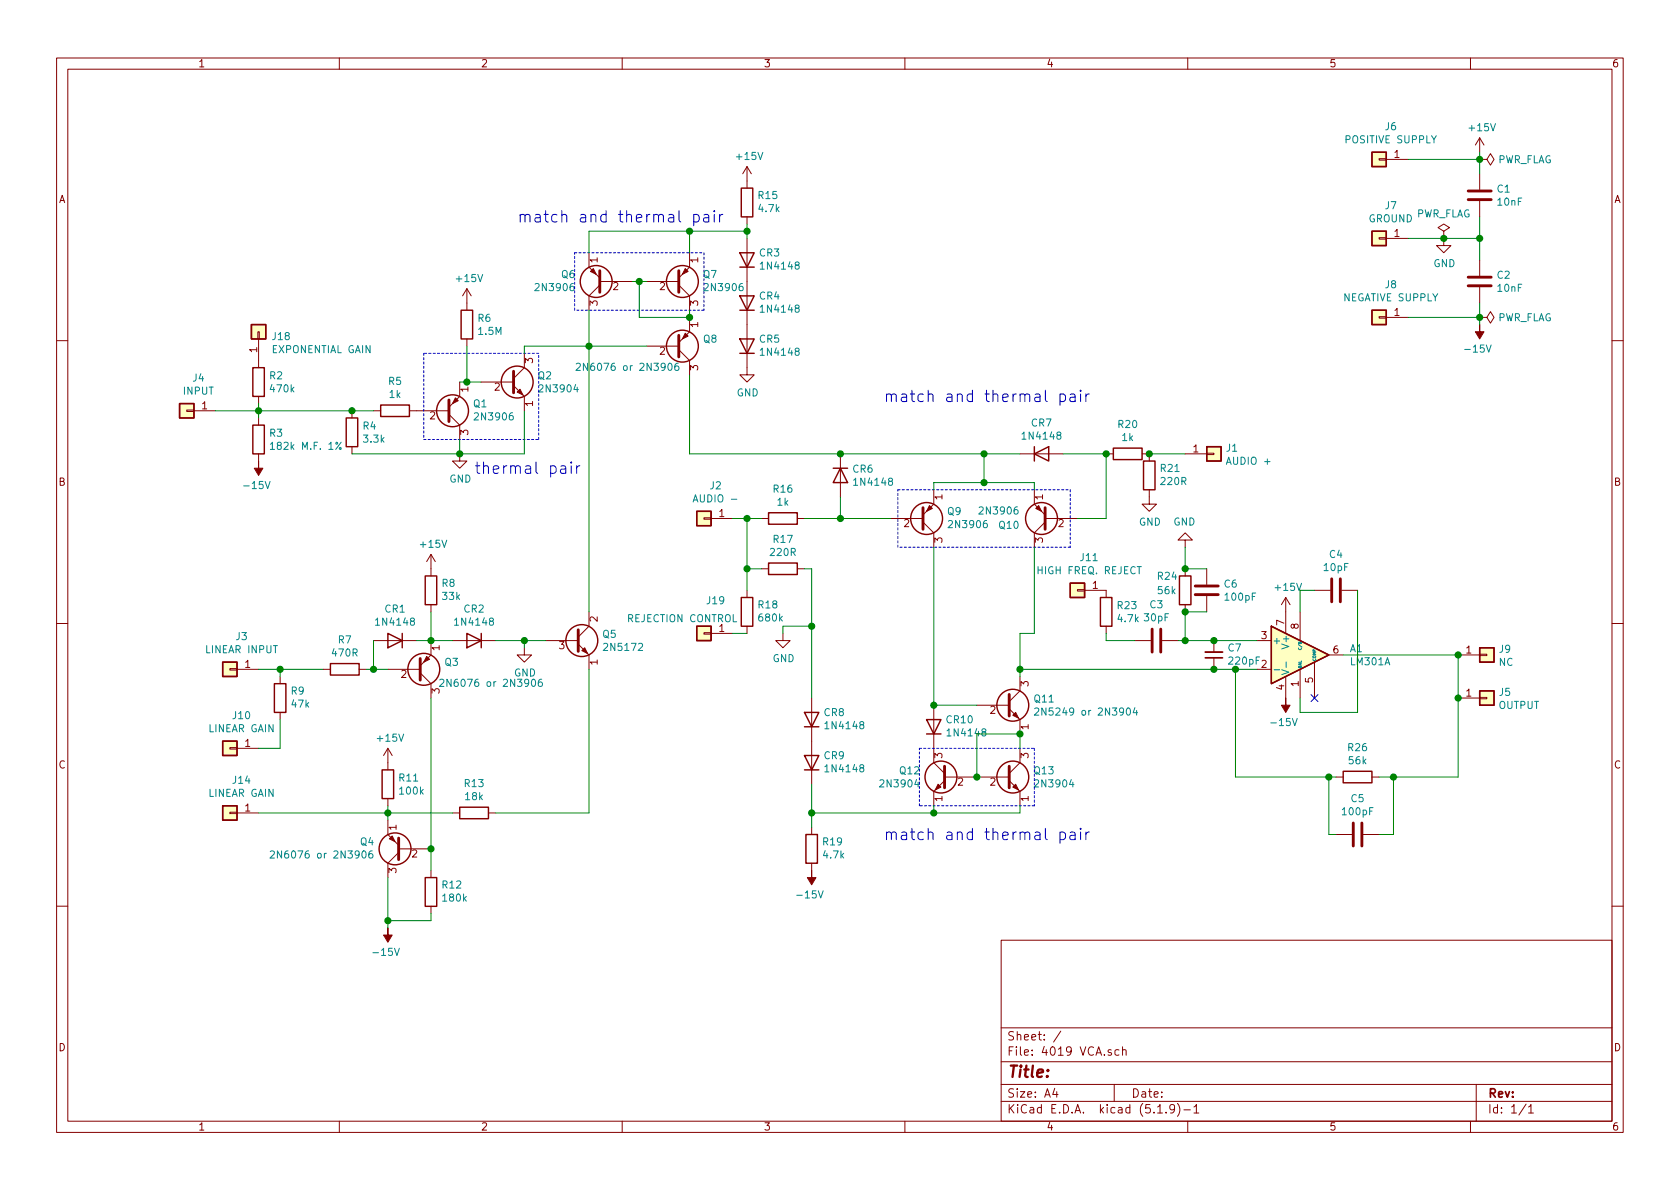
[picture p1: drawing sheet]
EESchema Schematic File Version 4
EELAYER 30 0
EELAYER END
$Descr A4 11693 8268
encoding utf-8
Sheet 1 1
Title ""
Date ""
Rev ""
Comp ""
Comment1 ""
Comment2 ""
Comment3 ""
Comment4 ""
$EndDescr
$Comp
L Connector_Generic:Conn_01x01 J6
U 1 1
P 9600 1100
F 0 "J6" H 9518 875 50  0000 C CNN
F 1 "POSITIVE SUPPLY" H 9518 966 50  0000 C CNN
F 2 "" H 9600 1100 50  0001 C CNN
F 3 "~" H 9600 1100 50  0001 C CNN
	1    9600 1100
	-1   0    0    1   
$EndComp
$Comp
L Connector_Generic:Conn_01x01 J7
U 1 1
P 9600 1650
F 0 "J7" H 9518 1425 50  0000 C CNN
F 1 "GROUND" H 9518 1516 50  0000 C CNN
F 2 "" H 9600 1650 50  0001 C CNN
F 3 "~" H 9600 1650 50  0001 C CNN
	1    9600 1650
	-1   0    0    1   
$EndComp
$Comp
L Connector_Generic:Conn_01x01 J8
U 1 1
P 9600 2200
F 0 "J8" H 9518 1975 50  0000 C CNN
F 1 "NEGATIVE SUPPLY" H 9518 2066 50  0000 C CNN
F 2 "" H 9600 2200 50  0001 C CNN
F 3 "~" H 9600 2200 50  0001 C CNN
	1    9600 2200
	-1   0    0    1   
$EndComp
$Comp
L Device:C C2
U 1 1
P 10300 1950
F 0 "C2" H 10415 1996 50  0000 L CNN
F 1 "10nF" H 10415 1905 50  0000 L CNN
F 2 "" H 10338 1800 50  0001 C CNN
F 3 "~" H 10300 1950 50  0001 C CNN
F 4 "ceramic" H 10300 1950 50  0001 C CNN "Notes"
	1    10300 1950
	1    0    0    -1  
$EndComp
$Comp
L Device:C C1
U 1 1
P 10300 1350
F 0 "C1" H 10415 1396 50  0000 L CNN
F 1 "10nF" H 10415 1305 50  0000 L CNN
F 2 "" H 10338 1200 50  0001 C CNN
F 3 "~" H 10300 1350 50  0001 C CNN
F 4 "ceramic" H 10300 1350 50  0001 C CNN "Notes"
	1    10300 1350
	1    0    0    -1  
$EndComp
$Comp
L power:GND #PWR0101
U 1 1
P 10050 1650
F 0 "#PWR0101" H 10050 1400 50  0001 C CNN
F 1 "GND" H 10055 1477 50  0000 C CNN
F 2 "" H 10050 1650 50  0001 C CNN
F 3 "" H 10050 1650 50  0001 C CNN
	1    10050 1650
	1    0    0    -1  
$EndComp
$Comp
L power:PWR_FLAG #FLG0101
U 1 1
P 10050 1650
F 0 "#FLG0101" H 10050 1725 50  0001 C CNN
F 1 "PWR_FLAG" H 10050 1823 50  0000 C CNN
F 2 "" H 10050 1650 50  0001 C CNN
F 3 "~" H 10050 1650 50  0001 C CNN
	1    10050 1650
	1    0    0    -1  
$EndComp
$Comp
L power:+15V #PWR0102
U 1 1
P 10300 1050
F 0 "#PWR0102" H 10300 900 50  0001 C CNN
F 1 "+15V" H 10315 1223 50  0000 C CNN
F 2 "" H 10300 1050 50  0001 C CNN
F 3 "" H 10300 1050 50  0001 C CNN
	1    10300 1050
	1    0    0    -1  
$EndComp
$Comp
L power:-15V #PWR0103
U 1 1
P 10300 2250
F 0 "#PWR0103" H 10300 2350 50  0001 C CNN
F 1 "-15V" H 10315 2423 50  0000 C CNN
F 2 "" H 10300 2250 50  0001 C CNN
F 3 "" H 10300 2250 50  0001 C CNN
	1    10300 2250
	-1   0    0    1   
$EndComp
Wire Wire Line
	10300 2250 10300 2200
Wire Wire Line
	10300 2200 9800 2200
Connection ~ 10300 2200
Wire Wire Line
	10300 2200 10300 2100
Wire Wire Line
	9800 1650 10050 1650
Connection ~ 10050 1650
Wire Wire Line
	10050 1650 10300 1650
Wire Wire Line
	10300 1650 10300 1500
Wire Wire Line
	10300 1650 10300 1800
Connection ~ 10300 1650
Wire Wire Line
	9800 1100 10300 1100
Wire Wire Line
	10300 1100 10300 1050
Wire Wire Line
	10300 1100 10300 1200
Connection ~ 10300 1100
$Comp
L power:PWR_FLAG #FLG0102
U 1 1
P 10300 1100
F 0 "#FLG0102" H 10300 1175 50  0001 C CNN
F 1 "PWR_FLAG" V 10300 1228 50  0000 L CNN
F 2 "" H 10300 1100 50  0001 C CNN
F 3 "~" H 10300 1100 50  0001 C CNN
	1    10300 1100
	0    1    1    0   
$EndComp
$Comp
L power:PWR_FLAG #FLG0103
U 1 1
P 10300 2200
F 0 "#FLG0103" H 10300 2275 50  0001 C CNN
F 1 "PWR_FLAG" V 10300 2328 50  0000 L CNN
F 2 "" H 10300 2200 50  0001 C CNN
F 3 "~" H 10300 2200 50  0001 C CNN
	1    10300 2200
	0    1    1    0   
$EndComp
$Comp
L Connector_Generic:Conn_01x01 J4
U 1 1
P 1300 2850
F 0 "J4" H 1218 2625 50  0000 C CNN
F 1 "INPUT" H 1218 2716 50  0000 C CNN
F 2 "" H 1300 2850 50  0001 C CNN
F 3 "~" H 1300 2850 50  0001 C CNN
	1    1300 2850
	-1   0    0    1   
$EndComp
$Comp
L Connector_Generic:Conn_01x01 J3
U 1 1
P 1600 4650
F 0 "J3" H 1518 4425 50  0000 C CNN
F 1 "LINEAR INPUT" H 1518 4516 50  0000 C CNN
F 2 "" H 1600 4650 50  0001 C CNN
F 3 "~" H 1600 4650 50  0001 C CNN
	1    1600 4650
	-1   0    0    1   
$EndComp
$Comp
L Connector_Generic:Conn_01x01 J10
U 1 1
P 1600 5200
F 0 "J10" H 1518 4975 50  0000 C CNN
F 1 "LINEAR GAIN" H 1518 5066 50  0000 C CNN
F 2 "" H 1600 5200 50  0001 C CNN
F 3 "~" H 1600 5200 50  0001 C CNN
	1    1600 5200
	-1   0    0    1   
$EndComp
$Comp
L Connector_Generic:Conn_01x01 J14
U 1 1
P 1600 5650
F 0 "J14" H 1518 5425 50  0000 C CNN
F 1 "LINEAR GAIN" H 1518 5516 50  0000 C CNN
F 2 "" H 1600 5650 50  0001 C CNN
F 3 "~" H 1600 5650 50  0001 C CNN
	1    1600 5650
	-1   0    0    1   
$EndComp
$Comp
L Connector_Generic:Conn_01x01 J1
U 1 1
P 8450 3150
F 0 "J1" H 8530 3192 50  0000 L CNN
F 1 "AUDIO +" H 8530 3101 50  0000 L CNN
F 2 "" H 8450 3150 50  0001 C CNN
F 3 "~" H 8450 3150 50  0001 C CNN
	1    8450 3150
	1    0    0    -1  
$EndComp
$Comp
L Connector_Generic:Conn_01x01 J9
U 1 1
P 10350 4550
F 0 "J9" H 10430 4592 50  0000 L CNN
F 1 "NC" H 10430 4501 50  0000 L CNN
F 2 "" H 10350 4550 50  0001 C CNN
F 3 "~" H 10350 4550 50  0001 C CNN
	1    10350 4550
	1    0    0    -1  
$EndComp
$Comp
L Connector_Generic:Conn_01x01 J5
U 1 1
P 10350 4850
F 0 "J5" H 10430 4892 50  0000 L CNN
F 1 "OUTPUT" H 10430 4801 50  0000 L CNN
F 2 "" H 10350 4850 50  0001 C CNN
F 3 "~" H 10350 4850 50  0001 C CNN
	1    10350 4850
	1    0    0    -1  
$EndComp
$Comp
L Connector_Generic:Conn_01x01 J2
U 1 1
P 4900 3600
F 0 "J2" H 4818 3375 50  0000 C CNN
F 1 "AUDIO -" H 4818 3466 50  0000 C CNN
F 2 "" H 4900 3600 50  0001 C CNN
F 3 "~" H 4900 3600 50  0001 C CNN
	1    4900 3600
	-1   0    0    1   
$EndComp
$Comp
L Connector_Generic:Conn_01x01 J19
U 1 1
P 4900 4400
F 0 "J19" H 4818 4175 50  0000 C CNN
F 1 "REJECTION CONTROL" H 5050 4300 50  0000 C CNN
F 2 "" H 4900 4400 50  0001 C CNN
F 3 "~" H 4900 4400 50  0001 C CNN
	1    4900 4400
	-1   0    0    1   
$EndComp
$Comp
L Connector_Generic:Conn_01x01 J18
U 1 1
P 1800 2300
F 0 "J18" V 1764 2212 50  0000 R CNN
F 1 "EXPONENTIAL GAIN" V 1673 2212 50  0000 R CNN
F 2 "" H 1800 2300 50  0001 C CNN
F 3 "~" H 1800 2300 50  0001 C CNN
	1    1800 2300
	0    -1   -1   0   
$EndComp
$Comp
L Connector_Generic:Conn_01x01 J11
U 1 1
P 7500 4100
F 0 "J11" H 7418 3875 50  0000 C CNN
F 1 "HIGH FREQ. REJECT" H 7418 3966 50  0000 C CNN
F 2 "" H 7500 4100 50  0001 C CNN
F 3 "~" H 7500 4100 50  0001 C CNN
	1    7500 4100
	-1   0    0    1   
$EndComp
$Comp
L Transistor_BJT:2N3906 Q1
U 1 1
P 3100 2850
F 0 "Q1" H 3290 2804 50  0000 L CNN
F 1 "2N3906" H 3290 2895 50  0000 L CNN
F 2 "Package_TO_SOT_THT:TO-92_Inline" H 3300 2775 50  0001 L CIN
F 3 "https://www.onsemi.com/pub/Collateral/2N3906-D.PDF" H 3100 2850 50  0001 L CNN
	1    3100 2850
	1    0    0    1   
$EndComp
$Comp
L Transistor_BJT:2N3906 Q6
U 1 1
P 4200 1950
F 0 "Q6" H 4391 1904 50  0000 L CNN
F 1 "2N3906" H 4391 1995 50  0000 L CNN
F 2 "Package_TO_SOT_THT:TO-92_Inline" H 4400 1875 50  0001 L CIN
F 3 "https://www.onsemi.com/pub/Collateral/2N3906-D.PDF" H 4200 1950 50  0001 L CNN
	1    4200 1950
	-1   0    0    1   
$EndComp
$Comp
L Transistor_BJT:2N3906 Q7
U 1 1
P 4700 1950
F 0 "Q7" H 4890 1904 50  0000 L CNN
F 1 "2N3906" H 4890 1995 50  0000 L CNN
F 2 "Package_TO_SOT_THT:TO-92_Inline" H 4900 1875 50  0001 L CIN
F 3 "https://www.onsemi.com/pub/Collateral/2N3906-D.PDF" H 4700 1950 50  0001 L CNN
	1    4700 1950
	1    0    0    1   
$EndComp
$Comp
L Transistor_BJT:2N3906 Q9
U 1 1
P 6400 3600
F 0 "Q9" H 6590 3554 50  0000 L CNN
F 1 "2N3906" H 6590 3645 50  0000 L CNN
F 2 "Package_TO_SOT_THT:TO-92_Inline" H 6600 3525 50  0001 L CIN
F 3 "https://www.onsemi.com/pub/Collateral/2N3906-D.PDF" H 6400 3600 50  0001 L CNN
	1    6400 3600
	1    0    0    1   
$EndComp
$Comp
L Transistor_BJT:2N3906 Q10
U 1 1
P 7300 3600
F 0 "Q10" H 7500 3650 50  0000 L CNN
F 1 "2N3906" H 7500 3550 50  0000 L CNN
F 2 "Package_TO_SOT_THT:TO-92_Inline" H 7500 3525 50  0001 L CIN
F 3 "https://www.onsemi.com/pub/Collateral/2N3906-D.PDF" H 7300 3600 50  0001 L CNN
	1    7300 3600
	-1   0    0    1   
$EndComp
$Comp
L Transistor_BJT:2N3904 Q2
U 1 1
P 3550 2650
F 0 "Q2" H 3740 2696 50  0000 L CNN
F 1 "2N3904" H 3740 2605 50  0000 L CNN
F 2 "Package_TO_SOT_THT:TO-92_Inline" H 3750 2575 50  0001 L CIN
F 3 "https://www.onsemi.com/pub/Collateral/2N3903-D.PDF" H 3550 2650 50  0001 L CNN
	1    3550 2650
	1    0    0    -1  
$EndComp
$Comp
L Transistor_BJT:2N3904 Q12
U 1 1
P 6600 5400
F 0 "Q12" H 6791 5446 50  0000 L CNN
F 1 "2N3904" H 6791 5355 50  0000 L CNN
F 2 "Package_TO_SOT_THT:TO-92_Inline" H 6800 5325 50  0001 L CIN
F 3 "https://www.onsemi.com/pub/Collateral/2N3903-D.PDF" H 6600 5400 50  0001 L CNN
	1    6600 5400
	-1   0    0    -1  
$EndComp
$Comp
L Transistor_BJT:2N3904 Q13
U 1 1
P 7000 5400
F 0 "Q13" H 7190 5446 50  0000 L CNN
F 1 "2N3904" H 7190 5355 50  0000 L CNN
F 2 "Package_TO_SOT_THT:TO-92_Inline" H 7200 5325 50  0001 L CIN
F 3 "https://www.onsemi.com/pub/Collateral/2N3903-D.PDF" H 7000 5400 50  0001 L CNN
	1    7000 5400
	1    0    0    -1  
$EndComp
$Comp
L Transistor_BJT:2N3906 Q3
U 1 1
P 2900 4650
F 0 "Q3" H 3091 4604 50  0000 L CNN
F 1 "2N6076 or 2N3906" H 3050 4750 50  0000 L CNN
F 2 "Package_TO_SOT_THT:TO-92_Inline" H 3100 4575 50  0001 L CIN
F 3 "https://www.onsemi.com/pub/Collateral/2N3906-D.PDF" H 2900 4650 50  0001 L CNN
	1    2900 4650
	1    0    0    1   
$EndComp
$Comp
L Transistor_BJT:2N3906 Q4
U 1 1
P 2800 5900
F 0 "Q4" H 2991 5854 50  0000 L CNN
F 1 "2N6076 or 2N3906" H 2991 5945 50  0000 L CNN
F 2 "Package_TO_SOT_THT:TO-92_Inline" H 3000 5825 50  0001 L CIN
F 3 "https://www.onsemi.com/pub/Collateral/2N3906-D.PDF" H 2800 5900 50  0001 L CNN
	1    2800 5900
	-1   0    0    1   
$EndComp
$Comp
L Transistor_BJT:2N3906 Q8
U 1 1
P 4700 2400
F 0 "Q8" H 4891 2354 50  0000 L CNN
F 1 "2N6076 or 2N3906" H 4000 2550 50  0000 L CNN
F 2 "Package_TO_SOT_THT:TO-92_Inline" H 4900 2325 50  0001 L CIN
F 3 "https://www.onsemi.com/pub/Collateral/2N3906-D.PDF" H 4700 2400 50  0001 L CNN
	1    4700 2400
	1    0    0    1   
$EndComp
$Comp
L Device:Q_NPN_ECB Q5
U 1 1
P 4000 4450
F 0 "Q5" H 4190 4496 50  0000 L CNN
F 1 "2N5172" H 4190 4405 50  0000 L CNN
F 2 "" H 4200 4550 50  0001 C CNN
F 3 "~" H 4000 4450 50  0001 C CNN
	1    4000 4450
	1    0    0    -1  
$EndComp
$Comp
L Transistor_BJT:2N3904 Q11
U 1 1
P 7000 4900
F 0 "Q11" H 7191 4946 50  0000 L CNN
F 1 "2N5249 or 2N3904" H 7191 4855 50  0000 L CNN
F 2 "Package_TO_SOT_THT:TO-92_Inline" H 7200 4825 50  0001 L CIN
F 3 "https://www.onsemi.com/pub/Collateral/2N3903-D.PDF" H 7000 4900 50  0001 L CNN
	1    7000 4900
	1    0    0    -1  
$EndComp
Wire Notes Line
	2950 2450 2950 3050
Wire Notes Line
	2950 3050 3750 3050
Wire Notes Line
	3750 3050 3750 2450
Wire Notes Line
	3750 2450 2950 2450
Wire Notes Line
	4900 1750 4900 2150
Wire Notes Line
	4900 2150 4000 2150
Wire Notes Line
	4000 2150 4000 1750
Wire Notes Line
	4000 1750 4900 1750
$Comp
L Device:R R5
U 1 1
P 2750 2850
F 0 "R5" V 2543 2850 50  0000 C CNN
F 1 "1k" V 2634 2850 50  0000 C CNN
F 2 "" V 2680 2850 50  0001 C CNN
F 3 "~" H 2750 2850 50  0001 C CNN
	1    2750 2850
	0    1    1    0   
$EndComp
$Comp
L Device:R R4
U 1 1
P 2450 3000
F 0 "R4" H 2520 3046 50  0000 L CNN
F 1 "3.3k" H 2520 2955 50  0000 L CNN
F 2 "" V 2380 3000 50  0001 C CNN
F 3 "~" H 2450 3000 50  0001 C CNN
	1    2450 3000
	1    0    0    -1  
$EndComp
$Comp
L power:GND #PWR0104
U 1 1
P 3200 3150
F 0 "#PWR0104" H 3200 2900 50  0001 C CNN
F 1 "GND" H 3205 2977 50  0000 C CNN
F 2 "" H 3200 3150 50  0001 C CNN
F 3 "" H 3200 3150 50  0001 C CNN
	1    3200 3150
	1    0    0    -1  
$EndComp
Wire Wire Line
	3200 3050 3200 3150
Wire Wire Line
	3200 3150 2450 3150
Connection ~ 3200 3150
Wire Wire Line
	2450 2850 2600 2850
$Comp
L Device:R R3
U 1 1
P 1800 3050
F 0 "R3" H 1870 3096 50  0000 L CNN
F 1 "182k M.F. 1%" H 1870 3005 50  0000 L CNN
F 2 "" V 1730 3050 50  0001 C CNN
F 3 "~" H 1800 3050 50  0001 C CNN
	1    1800 3050
	1    0    0    -1  
$EndComp
$Comp
L Device:R R2
U 1 1
P 1800 2650
F 0 "R2" H 1870 2696 50  0000 L CNN
F 1 "470k" H 1870 2605 50  0000 L CNN
F 2 "" V 1730 2650 50  0001 C CNN
F 3 "~" H 1800 2650 50  0001 C CNN
	1    1800 2650
	1    0    0    -1  
$EndComp
Wire Wire Line
	1500 2850 1800 2850
Connection ~ 2450 2850
Wire Wire Line
	1800 2850 1800 2900
Connection ~ 1800 2850
Wire Wire Line
	1800 2850 2450 2850
Wire Wire Line
	1800 2850 1800 2800
$Comp
L power:-15V #PWR0105
U 1 1
P 1800 3200
F 0 "#PWR0105" H 1800 3300 50  0001 C CNN
F 1 "-15V" H 1815 3373 50  0000 C CNN
F 2 "" H 1800 3200 50  0001 C CNN
F 3 "" H 1800 3200 50  0001 C CNN
	1    1800 3200
	-1   0    0    1   
$EndComp
$Comp
L Device:R R6
U 1 1
P 3250 2250
F 0 "R6" H 3320 2296 50  0000 L CNN
F 1 "1.5M" H 3320 2205 50  0000 L CNN
F 2 "" V 3180 2250 50  0001 C CNN
F 3 "~" H 3250 2250 50  0001 C CNN
	1    3250 2250
	1    0    0    -1  
$EndComp
$Comp
L power:+15V #PWR0106
U 1 1
P 3250 2100
F 0 "#PWR0106" H 3250 1950 50  0001 C CNN
F 1 "+15V" H 3265 2273 50  0000 C CNN
F 2 "" H 3250 2100 50  0001 C CNN
F 3 "" H 3250 2100 50  0001 C CNN
	1    3250 2100
	1    0    0    -1  
$EndComp
Wire Wire Line
	3250 2400 3250 2650
Wire Wire Line
	3250 2650 3350 2650
Wire Wire Line
	3250 2650 3200 2650
Connection ~ 3250 2650
Wire Wire Line
	4100 2150 4100 2400
Wire Wire Line
	4100 2400 3650 2400
Wire Wire Line
	3650 2400 3650 2450
Connection ~ 4100 2400
$Comp
L Device:R R15
U 1 1
P 5200 1400
F 0 "R15" H 5130 1354 50  0000 R CNN
F 1 "4.7k" H 5130 1445 50  0000 R CNN
F 2 "" V 5130 1400 50  0001 C CNN
F 3 "~" H 5200 1400 50  0001 C CNN
	1    5200 1400
	-1   0    0    1   
$EndComp
$Comp
L Diode:1N4148 CR3
U 1 1
P 5200 1800
F 0 "CR3" V 5246 1720 50  0000 R CNN
F 1 "1N4148" V 5155 1720 50  0000 R CNN
F 2 "Diode_THT:D_DO-35_SOD27_P7.62mm_Horizontal" H 5200 1625 50  0001 C CNN
F 3 "https://assets.nexperia.com/documents/data-sheet/1N4148_1N4448.pdf" H 5200 1800 50  0001 C CNN
	1    5200 1800
	0    -1   -1   0   
$EndComp
$Comp
L Diode:1N4148 CR4
U 1 1
P 5200 2100
F 0 "CR4" V 5246 2020 50  0000 R CNN
F 1 "1N4148" V 5155 2020 50  0000 R CNN
F 2 "Diode_THT:D_DO-35_SOD27_P7.62mm_Horizontal" H 5200 1925 50  0001 C CNN
F 3 "https://assets.nexperia.com/documents/data-sheet/1N4148_1N4448.pdf" H 5200 2100 50  0001 C CNN
	1    5200 2100
	0    -1   -1   0   
$EndComp
$Comp
L Diode:1N4148 CR5
U 1 1
P 5200 2400
F 0 "CR5" V 5246 2320 50  0000 R CNN
F 1 "1N4148" V 5155 2320 50  0000 R CNN
F 2 "Diode_THT:D_DO-35_SOD27_P7.62mm_Horizontal" H 5200 2225 50  0001 C CNN
F 3 "https://assets.nexperia.com/documents/data-sheet/1N4148_1N4448.pdf" H 5200 2400 50  0001 C CNN
	1    5200 2400
	0    -1   -1   0   
$EndComp
$Comp
L power:GND #PWR0107
U 1 1
P 5200 2550
F 0 "#PWR0107" H 5200 2300 50  0001 C CNN
F 1 "GND" H 5205 2377 50  0000 C CNN
F 2 "" H 5200 2550 50  0001 C CNN
F 3 "" H 5200 2550 50  0001 C CNN
	1    5200 2550
	1    0    0    -1  
$EndComp
$Comp
L power:+15V #PWR0108
U 1 1
P 5200 1250
F 0 "#PWR0108" H 5200 1100 50  0001 C CNN
F 1 "+15V" H 5215 1423 50  0000 C CNN
F 2 "" H 5200 1250 50  0001 C CNN
F 3 "" H 5200 1250 50  0001 C CNN
	1    5200 1250
	1    0    0    -1  
$EndComp
Wire Wire Line
	4100 1750 4100 1600
Wire Wire Line
	4100 1600 4800 1600
Wire Wire Line
	5200 1600 5200 1550
Wire Wire Line
	5200 1650 5200 1600
Connection ~ 5200 1600
Wire Wire Line
	4800 1750 4800 1600
Connection ~ 4800 1600
Wire Wire Line
	4800 1600 5200 1600
Wire Wire Line
	4400 1950 4450 1950
Wire Wire Line
	4450 1950 4450 2200
Wire Wire Line
	4450 2200 4800 2200
Wire Wire Line
	4800 2200 4800 2150
Connection ~ 4450 1950
Wire Wire Line
	4450 1950 4500 1950
Connection ~ 4800 2200
Wire Wire Line
	4800 2600 4800 3150
Wire Wire Line
	4800 3150 5850 3150
Wire Wire Line
	4100 2400 4500 2400
Wire Wire Line
	3200 3150 3650 3150
Wire Wire Line
	3650 3150 3650 2850
$Comp
L Diode:1N4148 CR2
U 1 1
P 3300 4450
F 0 "CR2" H 3300 4233 50  0000 C CNN
F 1 "1N4148" H 3300 4324 50  0000 C CNN
F 2 "Diode_THT:D_DO-35_SOD27_P7.62mm_Horizontal" H 3300 4275 50  0001 C CNN
F 3 "https://assets.nexperia.com/documents/data-sheet/1N4148_1N4448.pdf" H 3300 4450 50  0001 C CNN
	1    3300 4450
	-1   0    0    1   
$EndComp
$Comp
L power:GND #PWR0109
U 1 1
P 3650 4500
F 0 "#PWR0109" H 3650 4250 50  0001 C CNN
F 1 "GND" H 3655 4327 50  0000 C CNN
F 2 "" H 3650 4500 50  0001 C CNN
F 3 "" H 3650 4500 50  0001 C CNN
	1    3650 4500
	1    0    0    -1  
$EndComp
Wire Wire Line
	3450 4450 3650 4450
Wire Wire Line
	3650 4500 3650 4450
Connection ~ 3650 4450
Wire Wire Line
	3650 4450 3800 4450
$Comp
L Diode:1N4148 CR1
U 1 1
P 2750 4450
F 0 "CR1" H 2750 4233 50  0000 C CNN
F 1 "1N4148" H 2750 4324 50  0000 C CNN
F 2 "Diode_THT:D_DO-35_SOD27_P7.62mm_Horizontal" H 2750 4275 50  0001 C CNN
F 3 "https://assets.nexperia.com/documents/data-sheet/1N4148_1N4448.pdf" H 2750 4450 50  0001 C CNN
	1    2750 4450
	-1   0    0    1   
$EndComp
$Comp
L Device:R R7
U 1 1
P 2400 4650
F 0 "R7" V 2193 4650 50  0000 C CNN
F 1 "470R" V 2284 4650 50  0000 C CNN
F 2 "" V 2330 4650 50  0001 C CNN
F 3 "~" H 2400 4650 50  0001 C CNN
	1    2400 4650
	0    1    1    0   
$EndComp
$Comp
L Device:R R9
U 1 1
P 1950 4850
F 0 "R9" H 1880 4804 50  0000 R CNN
F 1 "47k" H 1880 4895 50  0000 R CNN
F 2 "" V 1880 4850 50  0001 C CNN
F 3 "~" H 1950 4850 50  0001 C CNN
	1    1950 4850
	-1   0    0    1   
$EndComp
Wire Wire Line
	1800 4650 1950 4650
Wire Wire Line
	1950 4700 1950 4650
Connection ~ 1950 4650
Wire Wire Line
	1950 4650 2250 4650
Wire Wire Line
	1950 5000 1950 5200
Wire Wire Line
	1950 5200 1800 5200
Wire Wire Line
	2550 4650 2600 4650
Wire Wire Line
	2600 4450 2600 4650
Connection ~ 2600 4650
Wire Wire Line
	2600 4650 2700 4650
$Comp
L Device:R R8
U 1 1
P 3000 4100
F 0 "R8" H 2930 4054 50  0000 R CNN
F 1 "33k" H 2930 4145 50  0000 R CNN
F 2 "" V 2930 4100 50  0001 C CNN
F 3 "~" H 3000 4100 50  0001 C CNN
	1    3000 4100
	-1   0    0    1   
$EndComp
$Comp
L power:+15V #PWR0110
U 1 1
P 3000 3950
F 0 "#PWR0110" H 3000 3800 50  0001 C CNN
F 1 "+15V" H 3015 4123 50  0000 C CNN
F 2 "" H 3000 3950 50  0001 C CNN
F 3 "" H 3000 3950 50  0001 C CNN
	1    3000 3950
	1    0    0    -1  
$EndComp
Wire Wire Line
	3000 4250 3000 4450
Wire Wire Line
	2900 4450 3000 4450
Connection ~ 3000 4450
Wire Wire Line
	3000 4450 3150 4450
Wire Wire Line
	3000 4850 3000 5900
$Comp
L Device:R R11
U 1 1
P 2700 5450
F 0 "R11" H 2770 5496 50  0000 L CNN
F 1 "100k" H 2770 5405 50  0000 L CNN
F 2 "" V 2630 5450 50  0001 C CNN
F 3 "~" H 2700 5450 50  0001 C CNN
	1    2700 5450
	1    0    0    -1  
$EndComp
$Comp
L power:+15V #PWR0111
U 1 1
P 2700 5300
F 0 "#PWR0111" H 2700 5150 50  0001 C CNN
F 1 "+15V" H 2715 5473 50  0000 C CNN
F 2 "" H 2700 5300 50  0001 C CNN
F 3 "" H 2700 5300 50  0001 C CNN
	1    2700 5300
	1    0    0    -1  
$EndComp
Wire Wire Line
	2700 5650 1800 5650
Wire Wire Line
	2700 5600 2700 5650
Connection ~ 2700 5650
Wire Wire Line
	2700 5650 2700 5700
$Comp
L Device:R R13
U 1 1
P 3300 5650
F 0 "R13" V 3093 5650 50  0000 C CNN
F 1 "18k" V 3184 5650 50  0000 C CNN
F 2 "" V 3230 5650 50  0001 C CNN
F 3 "~" H 3300 5650 50  0001 C CNN
	1    3300 5650
	0    1    1    0   
$EndComp
$Comp
L Device:R R12
U 1 1
P 3000 6200
F 0 "R12" H 2930 6154 50  0000 R CNN
F 1 "180k" H 2930 6245 50  0000 R CNN
F 2 "" V 2930 6200 50  0001 C CNN
F 3 "~" H 3000 6200 50  0001 C CNN
	1    3000 6200
	-1   0    0    1   
$EndComp
$Comp
L power:-15V #PWR0112
U 1 1
P 2700 6450
F 0 "#PWR0112" H 2700 6550 50  0001 C CNN
F 1 "-15V" H 2715 6623 50  0000 C CNN
F 2 "" H 2700 6450 50  0001 C CNN
F 3 "" H 2700 6450 50  0001 C CNN
	1    2700 6450
	-1   0    0    1   
$EndComp
Wire Wire Line
	2700 6450 2700 6400
Wire Wire Line
	3000 6350 3000 6400
Wire Wire Line
	3000 6400 2700 6400
Connection ~ 2700 6400
Wire Wire Line
	2700 6400 2700 6100
Wire Wire Line
	3000 6050 3000 5900
Connection ~ 3000 5900
Wire Wire Line
	2700 5650 3150 5650
Wire Wire Line
	4100 4650 4100 5650
Wire Wire Line
	4100 5650 3450 5650
Wire Wire Line
	4100 2400 4100 4250
Wire Notes Line
	6250 3400 7450 3400
Wire Notes Line
	7450 3400 7450 3800
Wire Notes Line
	7450 3800 6250 3800
Wire Notes Line
	6250 3800 6250 3400
Wire Notes Line
	6400 5200 7200 5200
Wire Notes Line
	7200 5200 7200 5600
Wire Notes Line
	7200 5600 6400 5600
Wire Notes Line
	6400 5600 6400 5200
$Comp
L Diode:1N4148 CR6
U 1 1
P 5850 3300
F 0 "CR6" V 5804 3380 50  0000 L CNN
F 1 "1N4148" V 5895 3380 50  0000 L CNN
F 2 "Diode_THT:D_DO-35_SOD27_P7.62mm_Horizontal" H 5850 3125 50  0001 C CNN
F 3 "https://assets.nexperia.com/documents/data-sheet/1N4148_1N4448.pdf" H 5850 3300 50  0001 C CNN
	1    5850 3300
	0    1    1    0   
$EndComp
Wire Wire Line
	6500 3400 6500 3350
Wire Wire Line
	6500 3350 6850 3350
Wire Wire Line
	7200 3350 7200 3400
Wire Wire Line
	6850 3350 6850 3150
Wire Wire Line
	6850 3150 5850 3150
Connection ~ 6850 3350
Wire Wire Line
	6850 3350 7200 3350
Connection ~ 5850 3150
$Comp
L Diode:1N4148 CR7
U 1 1
P 7250 3150
F 0 "CR7" H 7250 3367 50  0000 C CNN
F 1 "1N4148" H 7250 3276 50  0000 C CNN
F 2 "Diode_THT:D_DO-35_SOD27_P7.62mm_Horizontal" H 7250 2975 50  0001 C CNN
F 3 "https://assets.nexperia.com/documents/data-sheet/1N4148_1N4448.pdf" H 7250 3150 50  0001 C CNN
	1    7250 3150
	1    0    0    -1  
$EndComp
Wire Wire Line
	6850 3150 7100 3150
Connection ~ 6850 3150
Wire Wire Line
	7400 3150 7700 3150
Wire Wire Line
	7700 3150 7700 3600
Wire Wire Line
	7700 3600 7500 3600
$Comp
L Device:R R20
U 1 1
P 7850 3150
F 0 "R20" V 7643 3150 50  0000 C CNN
F 1 "1k" V 7734 3150 50  0000 C CNN
F 2 "" V 7780 3150 50  0001 C CNN
F 3 "~" H 7850 3150 50  0001 C CNN
	1    7850 3150
	0    1    1    0   
$EndComp
Connection ~ 7700 3150
$Comp
L Device:R R21
U 1 1
P 8000 3300
F 0 "R21" H 7930 3254 50  0000 R CNN
F 1 "220R" H 7930 3345 50  0000 R CNN
F 2 "" V 7930 3300 50  0001 C CNN
F 3 "~" H 8000 3300 50  0001 C CNN
	1    8000 3300
	-1   0    0    1   
$EndComp
Wire Wire Line
	8000 3150 8250 3150
Connection ~ 8000 3150
$Comp
L power:GND #PWR0113
U 1 1
P 8000 3450
F 0 "#PWR0113" H 8000 3200 50  0001 C CNN
F 1 "GND" H 8005 3277 50  0000 C CNN
F 2 "" H 8000 3450 50  0001 C CNN
F 3 "" H 8000 3450 50  0001 C CNN
	1    8000 3450
	1    0    0    -1  
$EndComp
$Comp
L Amplifier_Operational:LM301 A1
U 1 1
P 9050 4550
F 0 "A1" H 9394 4596 50  0000 L CNN
F 1 "LM301A" H 9394 4505 50  0000 L CNN
F 2 "" H 9100 4600 50  0001 C CNN
F 3 "http://www.ti.com/lit/ds/symlink/lm101a-n.pdf" H 9100 4700 50  0001 C CNN
	1    9050 4550
	1    0    0    -1  
$EndComp
$Comp
L Device:R R16
U 1 1
P 5450 3600
F 0 "R16" V 5243 3600 50  0000 C CNN
F 1 "1k" V 5334 3600 50  0000 C CNN
F 2 "" V 5380 3600 50  0001 C CNN
F 3 "~" H 5450 3600 50  0001 C CNN
	1    5450 3600
	0    1    1    0   
$EndComp
$Comp
L Device:R R17
U 1 1
P 5450 3950
F 0 "R17" V 5243 3950 50  0000 C CNN
F 1 "220R" V 5334 3950 50  0000 C CNN
F 2 "" V 5380 3950 50  0001 C CNN
F 3 "~" H 5450 3950 50  0001 C CNN
	1    5450 3950
	0    1    1    0   
$EndComp
$Comp
L Device:R R18
U 1 1
P 5200 4250
F 0 "R18" H 5130 4204 50  0000 R CNN
F 1 "680k" H 5130 4295 50  0000 R CNN
F 2 "" V 5130 4250 50  0001 C CNN
F 3 "~" H 5200 4250 50  0001 C CNN
	1    5200 4250
	-1   0    0    1   
$EndComp
$Comp
L power:GND #PWR0114
U 1 1
P 5450 4400
F 0 "#PWR0114" H 5450 4150 50  0001 C CNN
F 1 "GND" H 5455 4227 50  0000 C CNN
F 2 "" H 5450 4400 50  0001 C CNN
F 3 "" H 5450 4400 50  0001 C CNN
	1    5450 4400
	1    0    0    -1  
$EndComp
Wire Wire Line
	5850 3450 5850 3600
Wire Wire Line
	5850 3600 6200 3600
Wire Wire Line
	5850 3600 5600 3600
Connection ~ 5850 3600
Wire Wire Line
	5300 3600 5200 3600
Wire Wire Line
	5200 3600 5200 3950
Connection ~ 5200 3600
Wire Wire Line
	5200 3600 5100 3600
Wire Wire Line
	5200 3950 5300 3950
Connection ~ 5200 3950
Wire Wire Line
	5200 3950 5200 4100
Wire Wire Line
	5600 3950 5650 3950
Wire Wire Line
	5650 3950 5650 4350
Wire Wire Line
	5450 4400 5450 4350
Wire Wire Line
	5450 4350 5650 4350
Connection ~ 5650 4350
Wire Wire Line
	5200 4400 5100 4400
Wire Wire Line
	6800 5400 6800 5100
Wire Wire Line
	6800 5100 7100 5100
Wire Wire Line
	7100 5100 7100 5200
Connection ~ 6800 5400
Connection ~ 7100 5100
$Comp
L Diode:1N4148 CR10
U 1 1
P 6500 5050
F 0 "CR10" V 6546 4970 50  0000 R CNN
F 1 "1N4148" V 6455 4970 50  0000 R CNN
F 2 "Diode_THT:D_DO-35_SOD27_P7.62mm_Horizontal" H 6500 4875 50  0001 C CNN
F 3 "https://assets.nexperia.com/documents/data-sheet/1N4148_1N4448.pdf" H 6500 5050 50  0001 C CNN
	1    6500 5050
	0    -1   -1   0   
$EndComp
Wire Wire Line
	6500 4900 6800 4900
Wire Wire Line
	6500 4900 6500 3800
Connection ~ 6500 4900
Wire Wire Line
	7200 3800 7200 4400
Wire Wire Line
	7200 4400 7100 4400
Wire Wire Line
	7100 4400 7100 4650
Connection ~ 7100 4650
Wire Wire Line
	7100 4650 7100 4700
$Comp
L Diode:1N4148 CR8
U 1 1
P 5650 5000
F 0 "CR8" V 5696 4920 50  0000 R CNN
F 1 "1N4148" V 5605 4920 50  0000 R CNN
F 2 "Diode_THT:D_DO-35_SOD27_P7.62mm_Horizontal" H 5650 4825 50  0001 C CNN
F 3 "https://assets.nexperia.com/documents/data-sheet/1N4148_1N4448.pdf" H 5650 5000 50  0001 C CNN
	1    5650 5000
	0    -1   -1   0   
$EndComp
$Comp
L Diode:1N4148 CR9
U 1 1
P 5650 5300
F 0 "CR9" V 5696 5220 50  0000 R CNN
F 1 "1N4148" V 5605 5220 50  0000 R CNN
F 2 "Diode_THT:D_DO-35_SOD27_P7.62mm_Horizontal" H 5650 5125 50  0001 C CNN
F 3 "https://assets.nexperia.com/documents/data-sheet/1N4148_1N4448.pdf" H 5650 5300 50  0001 C CNN
	1    5650 5300
	0    -1   -1   0   
$EndComp
$Comp
L Device:R R19
U 1 1
P 5650 5900
F 0 "R19" H 5580 5854 50  0000 R CNN
F 1 "4.7k" H 5580 5945 50  0000 R CNN
F 2 "" V 5580 5900 50  0001 C CNN
F 3 "~" H 5650 5900 50  0001 C CNN
	1    5650 5900
	-1   0    0    1   
$EndComp
$Comp
L power:-15V #PWR0115
U 1 1
P 5650 6050
F 0 "#PWR0115" H 5650 6150 50  0001 C CNN
F 1 "-15V" H 5665 6223 50  0000 C CNN
F 2 "" H 5650 6050 50  0001 C CNN
F 3 "" H 5650 6050 50  0001 C CNN
	1    5650 6050
	-1   0    0    1   
$EndComp
Wire Wire Line
	5650 4350 5650 4850
Wire Wire Line
	6500 5600 6500 5650
Wire Wire Line
	6500 5650 5650 5650
Wire Wire Line
	5650 5650 5650 5450
Wire Wire Line
	5650 5650 5650 5750
Connection ~ 5650 5650
Wire Wire Line
	6500 5650 7100 5650
Wire Wire Line
	7100 5650 7100 5600
Connection ~ 6500 5650
$Comp
L Device:C C4
U 1 1
P 9300 4100
F 0 "C4" V 9048 4100 50  0000 C CNN
F 1 "10pF" V 9139 4100 50  0000 C CNN
F 2 "" H 9338 3950 50  0001 C CNN
F 3 "~" H 9300 4100 50  0001 C CNN
F 4 "ceramic" H 9300 4100 50  0001 C CNN "Notes"
	1    9300 4100
	0    1    1    0   
$EndComp
$Comp
L Device:C C6
U 1 1
P 8400 4100
F 0 "C6" H 8515 4146 50  0000 L CNN
F 1 "100pF" H 8515 4055 50  0000 L CNN
F 2 "" H 8438 3950 50  0001 C CNN
F 3 "~" H 8400 4100 50  0001 C CNN
F 4 "ceramic" H 8400 4100 50  0001 C CNN "Notes"
	1    8400 4100
	1    0    0    -1  
$EndComp
$Comp
L Device:R R24
U 1 1
P 8250 4100
F 0 "R24" H 8050 4200 50  0000 L CNN
F 1 "56k" H 8050 4100 50  0000 L CNN
F 2 "" V 8180 4100 50  0001 C CNN
F 3 "~" H 8250 4100 50  0001 C CNN
	1    8250 4100
	1    0    0    -1  
$EndComp
$Comp
L Device:C C3
U 1 1
P 8050 4450
F 0 "C3" V 7798 4450 50  0000 C CNN
F 1 "30pF" V 7889 4450 50  0000 C CNN
F 2 "" H 8088 4300 50  0001 C CNN
F 3 "~" H 8050 4450 50  0001 C CNN
F 4 "ceramic" H 8050 4450 50  0001 C CNN "Notes"
	1    8050 4450
	0    1    1    0   
$EndComp
$Comp
L Device:R R23
U 1 1
P 7700 4250
F 0 "R23" H 7770 4296 50  0000 L CNN
F 1 "4.7k" H 7770 4205 50  0000 L CNN
F 2 "" V 7630 4250 50  0001 C CNN
F 3 "~" H 7700 4250 50  0001 C CNN
	1    7700 4250
	1    0    0    -1  
$EndComp
$Comp
L Device:C_Small C7
U 1 1
P 8450 4550
F 0 "C7" H 8358 4504 50  0000 R CNN
F 1 "220pF" H 8358 4595 50  0000 R CNN
F 2 "" H 8488 4400 50  0001 C CNN
F 3 "~" H 8450 4550 50  0001 C CNN
F 4 "ceramic" H 8450 4550 50  0001 C CNN "Notes"
	1    8450 4550
	-1   0    0    1   
$EndComp
$Comp
L Device:R R26
U 1 1
P 9450 5400
F 0 "R26" V 9243 5400 50  0000 C CNN
F 1 "56k" V 9334 5400 50  0000 C CNN
F 2 "" V 9380 5400 50  0001 C CNN
F 3 "~" H 9450 5400 50  0001 C CNN
	1    9450 5400
	0    1    1    0   
$EndComp
$Comp
L Device:C C5
U 1 1
P 9450 5800
F 0 "C5" V 9198 5800 50  0000 C CNN
F 1 "100pF" V 9289 5800 50  0000 C CNN
F 2 "" H 9488 5650 50  0001 C CNN
F 3 "~" H 9450 5800 50  0001 C CNN
F 4 "ceramic" H 9450 5800 50  0001 C CNN "Notes"
	1    9450 5800
	0    1    1    0   
$EndComp
$Comp
L power:-15V #PWR0116
U 1 1
P 8950 4850
F 0 "#PWR0116" H 8950 4950 50  0001 C CNN
F 1 "-15V" H 8965 5023 50  0000 C CNN
F 2 "" H 8950 4850 50  0001 C CNN
F 3 "" H 8950 4850 50  0001 C CNN
	1    8950 4850
	-1   0    0    1   
$EndComp
Wire Wire Line
	7100 4650 8450 4650
Connection ~ 8450 4650
Wire Wire Line
	8450 4650 8600 4650
Wire Wire Line
	8750 4450 8450 4450
Connection ~ 8450 4450
Wire Wire Line
	8450 4450 8250 4450
Wire Wire Line
	7700 4400 7700 4450
Wire Wire Line
	7700 4450 7900 4450
Wire Wire Line
	8400 4250 8250 4250
Wire Wire Line
	8250 4250 8250 4450
Connection ~ 8250 4250
Connection ~ 8250 4450
Wire Wire Line
	8250 4450 8200 4450
Wire Wire Line
	8250 3950 8400 3950
Wire Wire Line
	8250 3950 8250 3800
Connection ~ 8250 3950
$Comp
L power:GND #PWR0117
U 1 1
P 8250 3800
F 0 "#PWR0117" H 8250 3550 50  0001 C CNN
F 1 "GND" H 8255 3627 50  0000 C CNN
F 2 "" H 8250 3800 50  0001 C CNN
F 3 "" H 8250 3800 50  0001 C CNN
	1    8250 3800
	-1   0    0    1   
$EndComp
$Comp
L power:+15V #PWR0118
U 1 1
P 8950 4250
F 0 "#PWR0118" H 8950 4100 50  0001 C CNN
F 1 "+15V" H 8965 4423 50  0000 C CNN
F 2 "" H 8950 4250 50  0001 C CNN
F 3 "" H 8950 4250 50  0001 C CNN
	1    8950 4250
	1    0    0    -1  
$EndComp
NoConn ~ 9150 4850
Wire Wire Line
	9050 4250 9050 4100
Wire Wire Line
	9050 4100 9150 4100
Wire Wire Line
	9450 4100 9450 4950
Wire Wire Line
	9450 4950 9050 4950
Wire Wire Line
	9050 4950 9050 4850
Wire Wire Line
	9350 4550 10150 4550
Wire Wire Line
	10150 4550 10150 4850
Connection ~ 10150 4550
Wire Wire Line
	9600 5800 9700 5800
Wire Wire Line
	9700 5800 9700 5400
Wire Wire Line
	9700 5400 9600 5400
Wire Wire Line
	10150 5400 10150 4850
Wire Wire Line
	9700 5400 10150 5400
Connection ~ 9700 5400
Connection ~ 10150 4850
Wire Wire Line
	9300 5800 9250 5800
Wire Wire Line
	9250 5800 9250 5400
Wire Wire Line
	9250 5400 9300 5400
Wire Wire Line
	9250 5400 8600 5400
Wire Wire Line
	8600 5400 8600 4650
Connection ~ 9250 5400
Connection ~ 8600 4650
Wire Wire Line
	8600 4650 8750 4650
Text Notes 6150 2800 0    79   ~ 0
match and thermal pair
Text Notes 6150 5850 0    79   ~ 0
match and thermal pair
Text Notes 3300 3300 0    79   ~ 0
thermal pair
Text Notes 3600 1550 0    79   ~ 0
match and thermal pair
$EndSCHEMATC
